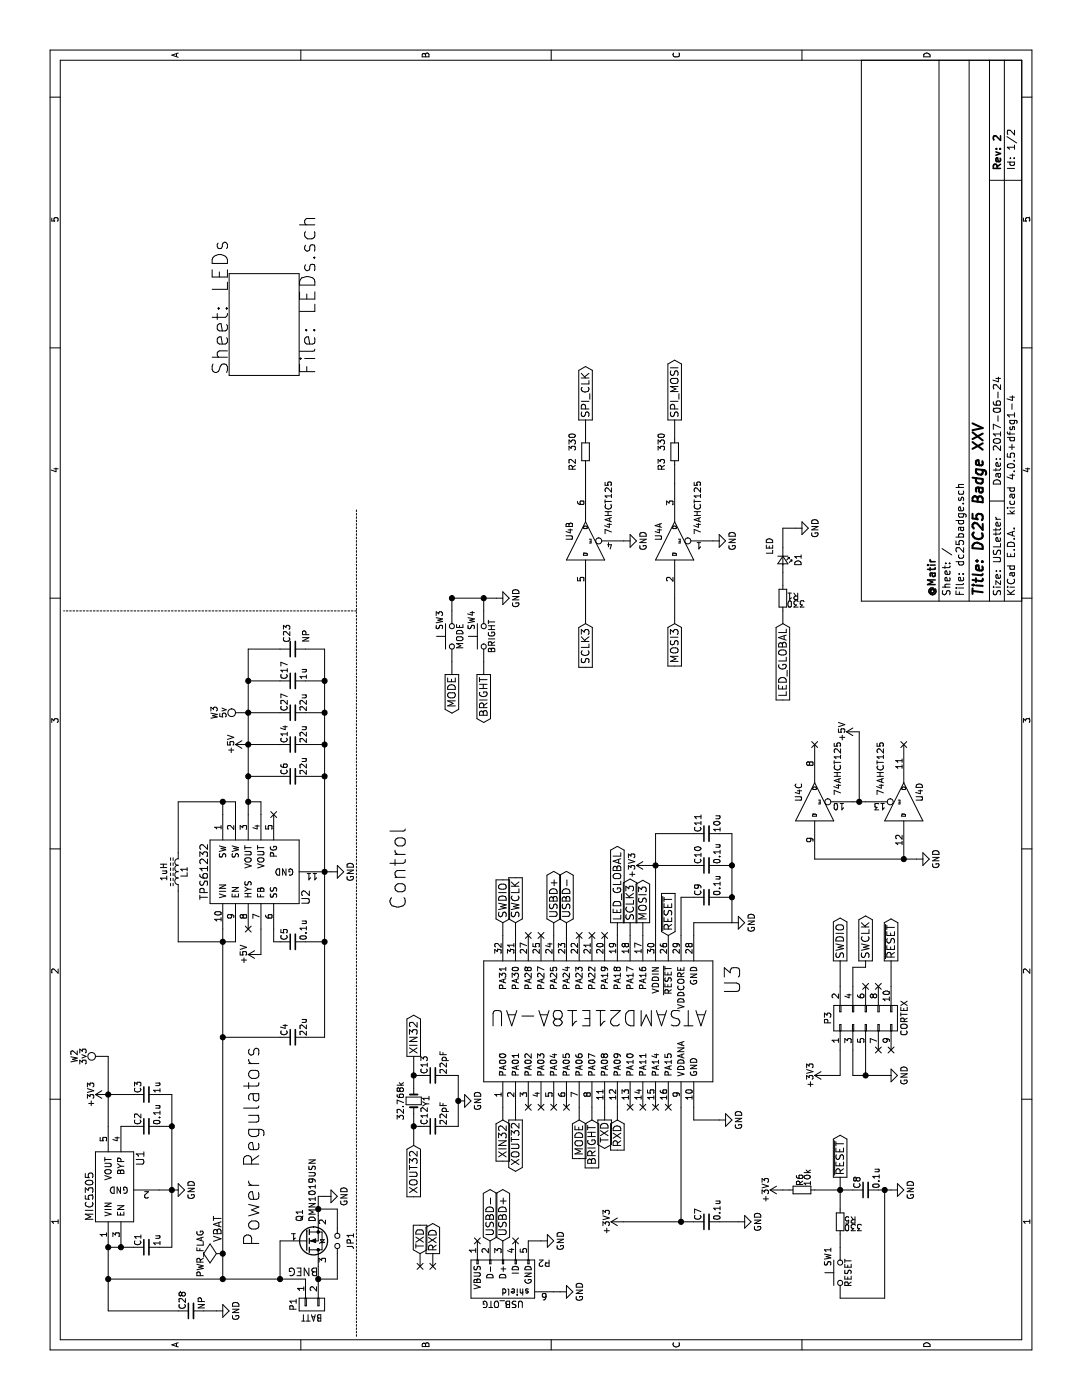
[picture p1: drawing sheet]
EESchema Schematic File Version 2
LIBS:dc25badge-rescue
LIBS:power
LIBS:device
LIBS:transistors
LIBS:conn
LIBS:linear
LIBS:regul
LIBS:74xx
LIBS:cmos4000
LIBS:adc-dac
LIBS:memory
LIBS:xilinx
LIBS:microcontrollers
LIBS:dsp
LIBS:microchip
LIBS:analog_switches
LIBS:motorola
LIBS:texas
LIBS:intel
LIBS:audio
LIBS:interface
LIBS:digital-audio
LIBS:philips
LIBS:display
LIBS:cypress
LIBS:siliconi
LIBS:opto
LIBS:atmel
LIBS:contrib
LIBS:valves
LIBS:dc25badge
LIBS:switches
LIBS:dc25badge-cache
EELAYER 25 0
EELAYER END
$Descr USLetter 11000 8500
encoding utf-8
Sheet 1 2
Title "DC25 Badge XXV"
Date "2017-06-24"
Rev "2"
Comp "@Matir"
Comment1 ""
Comment2 ""
Comment3 ""
Comment4 ""
$EndDescr
$Comp
L +5V #PWR01
U 1 1
P 5150 1950
F 0 "#PWR01" H 5150 1800 50  0001 C CNN
F 1 "+5V" H 5150 2090 50  0000 C CNN
F 2 "" H 5150 1950 50  0000 C CNN
F 3 "" H 5150 1950 50  0000 C CNN
	1    5150 1950
	1    0    0    -1  
$EndComp
$Comp
L MIC5305 U1
U 1 1
P 1650 1550
F 0 "U1" H 1900 2000 60  0000 C CNN
F 1 "MIC5305" H 1600 2400 60  0000 C CNN
F 2 "TO_SOT_Packages_SMD:SOT-23-5" H 1650 1550 60  0001 C CNN
F 3 "" H 1650 1550 60  0001 C CNN
	1    1650 1550
	1    0    0    -1  
$EndComp
$Comp
L CONN_01X02 P1
U 1 1
P 750 2450
F 0 "P1" H 750 2600 50  0000 C CNN
F 1 "BATT" V 850 2450 50  0000 C CNN
F 2 "Connectors_JST:JST_PH_S2B-PH-SM4-TB_02x2.00mm_Angled" H 750 2450 50  0001 C CNN
F 3 "" H 750 2450 50  0000 C CNN
	1    750  2450
	-1   0    0    -1  
$EndComp
$Comp
L C_Small C2
U 1 1
P 2150 1150
F 0 "C2" H 2160 1220 50  0000 L CNN
F 1 "0.1u" H 2160 1070 50  0000 L CNN
F 2 "Capacitors_SMD:C_0805" H 2150 1150 50  0001 C CNN
F 3 "" H 2150 1150 50  0000 C CNN
	1    2150 1150
	1    0    0    -1  
$EndComp
$Comp
L C_Small C1
U 1 1
P 1200 1150
F 0 "C1" H 1210 1220 50  0000 L CNN
F 1 "1u" H 1210 1070 50  0000 L CNN
F 2 "Capacitors_SMD:C_0805" H 1200 1150 50  0001 C CNN
F 3 "" H 1200 1150 50  0000 C CNN
	1    1200 1150
	1    0    0    -1  
$EndComp
$Comp
L C_Small C3
U 1 1
P 2400 1150
F 0 "C3" H 2410 1220 50  0000 L CNN
F 1 "1u" H 2410 1070 50  0000 L CNN
F 2 "Capacitors_SMD:C_0805" H 2400 1150 50  0001 C CNN
F 3 "" H 2400 1150 50  0000 C CNN
	1    2400 1150
	1    0    0    -1  
$EndComp
$Comp
L GND #PWR02
U 1 1
P 1600 2550
F 0 "#PWR02" H 1600 2300 50  0001 C CNN
F 1 "GND" H 1600 2400 50  0000 C CNN
F 2 "" H 1600 2550 50  0000 C CNN
F 3 "" H 1600 2550 50  0000 C CNN
	1    1600 2550
	1    0    0    -1  
$EndComp
$Comp
L GND #PWR03
U 1 1
P 1650 1350
F 0 "#PWR03" H 1650 1100 50  0001 C CNN
F 1 "GND" H 1650 1200 50  0000 C CNN
F 2 "" H 1650 1350 50  0000 C CNN
F 3 "" H 1650 1350 50  0000 C CNN
	1    1650 1350
	1    0    0    -1  
$EndComp
$Comp
L +3V3 #PWR04
U 1 1
P 2400 850
F 0 "#PWR04" H 2400 700 50  0001 C CNN
F 1 "+3V3" H 2400 990 50  0000 C CNN
F 2 "" H 2400 850 50  0000 C CNN
F 3 "" H 2400 850 50  0000 C CNN
	1    2400 850 
	1    0    0    -1  
$EndComp
Text Notes 1200 2050 0    120  ~ 0
Power Regulators
$Comp
L ATSAMD21E18A-AU U3
U 1 1
P 3450 6550
F 0 "U3" H 3300 7350 120 0000 C CNN
F 1 "ATSAMD21E18A-AU" V 3000 8400 120 0000 C CNN
F 2 "Housings_QFP:TQFP-32_7x7mm_Pitch0.8mm" H 3450 6550 120 0001 C CNN
F 3 "" H 3450 6550 120 0001 C CNN
	1    3450 6550
	1    0    0    -1  
$EndComp
$Comp
L GND #PWR05
U 1 1
P 2200 5650
F 0 "#PWR05" H 2200 5400 50  0001 C CNN
F 1 "GND" H 2200 5500 50  0000 C CNN
F 2 "" H 2200 5650 50  0000 C CNN
F 3 "" H 2200 5650 50  0000 C CNN
	1    2200 5650
	1    0    0    -1  
$EndComp
$Comp
L C_Small C7
U 1 1
P 1400 5550
F 0 "C7" H 1410 5620 50  0000 L CNN
F 1 "0.1u" H 1410 5470 50  0000 L CNN
F 2 "Capacitors_SMD:C_0805" H 1400 5550 50  0001 C CNN
F 3 "" H 1400 5550 50  0000 C CNN
	1    1400 5550
	1    0    0    -1  
$EndComp
$Comp
L +3V3 #PWR06
U 1 1
P 1400 4900
F 0 "#PWR06" H 1400 4750 50  0001 C CNN
F 1 "+3V3" H 1400 5040 50  0000 C CNN
F 2 "" H 1400 4900 50  0000 C CNN
F 3 "" H 1400 4900 50  0000 C CNN
	1    1400 4900
	1    0    0    -1  
$EndComp
$Comp
L GND #PWR07
U 1 1
P 1400 5800
F 0 "#PWR07" H 1400 5550 50  0001 C CNN
F 1 "GND" H 1400 5650 50  0000 C CNN
F 2 "" H 1400 5800 50  0000 C CNN
F 3 "" H 1400 5800 50  0000 C CNN
	1    1400 5800
	1    0    0    -1  
$EndComp
$Comp
L C_Small C9
U 1 1
P 3950 5550
F 0 "C9" H 3960 5620 50  0000 L CNN
F 1 "0.1u" H 3960 5470 50  0000 L CNN
F 2 "Capacitors_SMD:C_0805" H 3950 5550 50  0001 C CNN
F 3 "" H 3950 5550 50  0000 C CNN
	1    3950 5550
	1    0    0    -1  
$EndComp
$Comp
L GND #PWR08
U 1 1
P 3750 5750
F 0 "#PWR08" H 3750 5500 50  0001 C CNN
F 1 "GND" H 3750 5600 50  0000 C CNN
F 2 "" H 3750 5750 50  0000 C CNN
F 3 "" H 3750 5750 50  0000 C CNN
	1    3750 5750
	1    0    0    -1  
$EndComp
$Comp
L C_Small C10
U 1 1
P 4200 5550
F 0 "C10" H 4210 5620 50  0000 L CNN
F 1 "0.1u" H 4210 5470 50  0000 L CNN
F 2 "Capacitors_SMD:C_0805" H 4200 5550 50  0001 C CNN
F 3 "" H 4200 5550 50  0000 C CNN
	1    4200 5550
	1    0    0    -1  
$EndComp
$Comp
L +3V3 #PWR09
U 1 1
P 4200 5100
F 0 "#PWR09" H 4200 4950 50  0001 C CNN
F 1 "+3V3" H 4200 5240 50  0000 C CNN
F 2 "" H 4200 5100 50  0000 C CNN
F 3 "" H 4200 5100 50  0000 C CNN
	1    4200 5100
	1    0    0    -1  
$EndComp
Text GLabel 3650 5250 2    60   Input ~ 0
~RESET
Text GLabel 1750 6600 2    60   Output ~ 0
~RESET
$Comp
L +3V3 #PWR010
U 1 1
P 1650 6150
F 0 "#PWR010" H 1650 6000 50  0001 C CNN
F 1 "+3V3" H 1650 6290 50  0000 C CNN
F 2 "" H 1650 6150 50  0000 C CNN
F 3 "" H 1650 6150 50  0000 C CNN
	1    1650 6150
	1    0    0    -1  
$EndComp
$Comp
L R_Small R6
U 1 1
P 1650 6300
F 0 "R6" H 1680 6320 50  0000 L CNN
F 1 "10k" H 1680 6260 50  0000 L CNN
F 2 "Resistors_SMD:R_0805" H 1650 6300 50  0001 C CNN
F 3 "" H 1650 6300 50  0000 C CNN
	1    1650 6300
	1    0    0    -1  
$EndComp
$Comp
L C_Small C11
U 1 1
P 4450 5550
F 0 "C11" H 4460 5620 50  0000 L CNN
F 1 "10u" H 4460 5470 50  0000 L CNN
F 2 "Capacitors_SMD:C_0805" H 4450 5550 50  0001 C CNN
F 3 "" H 4450 5550 50  0000 C CNN
	1    4450 5550
	1    0    0    -1  
$EndComp
$Comp
L C_Small C8
U 1 1
P 1650 6800
F 0 "C8" H 1660 6870 50  0000 L CNN
F 1 "0.1u" H 1660 6720 50  0000 L CNN
F 2 "Capacitors_SMD:C_0805" H 1650 6800 50  0001 C CNN
F 3 "" H 1650 6800 50  0000 C CNN
	1    1650 6800
	1    0    0    -1  
$EndComp
$Comp
L GND #PWR011
U 1 1
P 1650 7000
F 0 "#PWR011" H 1650 6750 50  0001 C CNN
F 1 "GND" H 1650 6850 50  0000 C CNN
F 2 "" H 1650 7000 50  0000 C CNN
F 3 "" H 1650 7000 50  0000 C CNN
	1    1650 7000
	1    0    0    -1  
$EndComp
$Comp
L R_Small R5
U 1 1
P 1400 6600
F 0 "R5" H 1430 6620 50  0000 L CNN
F 1 "330" H 1430 6560 50  0000 L CNN
F 2 "Resistors_SMD:R_0805" H 1400 6600 50  0001 C CNN
F 3 "" H 1400 6600 50  0000 C CNN
	1    1400 6600
	0    1    1    0   
$EndComp
$Comp
L SW_Push SW1
U 1 1
P 1000 6600
F 0 "SW1" H 1050 6700 50  0000 L CNN
F 1 "RESET" H 1000 6540 50  0000 C CNN
F 2 "Buttons_Switches_SMD:SW_SPST_EVQP0" H 1000 6800 50  0001 C CNN
F 3 "" H 1000 6800 50  0000 C CNN
	1    1000 6600
	1    0    0    -1  
$EndComp
$Comp
L CONN_02X05 P3
U 1 1
P 3000 6800
F 0 "P3" H 3000 7100 50  0000 C CNN
F 1 "CORTEX" H 3000 6500 50  0000 C CNN
F 2 "Pin_Headers2:Pin_Header_Straight_2x05_Pitch1.27mm_SMD" H 3000 5600 50  0001 C CNN
F 3 "" H 3000 5600 50  0000 C CNN
	1    3000 6800
	1    0    0    -1  
$EndComp
Text GLabel 3450 7000 2    60   Output ~ 0
~RESET
NoConn ~ 2750 7000
NoConn ~ 2750 6900
NoConn ~ 3250 6900
NoConn ~ 3250 6800
$Comp
L GND #PWR012
U 1 1
P 2550 6950
F 0 "#PWR012" H 2550 6700 50  0001 C CNN
F 1 "GND" H 2550 6800 50  0000 C CNN
F 2 "" H 2550 6950 50  0000 C CNN
F 3 "" H 2550 6950 50  0000 C CNN
	1    2550 6950
	1    0    0    -1  
$EndComp
$Comp
L +3V3 #PWR013
U 1 1
P 2550 6500
F 0 "#PWR013" H 2550 6350 50  0001 C CNN
F 1 "+3V3" H 2550 6640 50  0000 C CNN
F 2 "" H 2550 6500 50  0000 C CNN
F 3 "" H 2550 6500 50  0000 C CNN
	1    2550 6500
	1    0    0    -1  
$EndComp
Text GLabel 3450 6600 2    60   Output ~ 0
SWDIO
Text GLabel 3450 6800 2    60   Output ~ 0
SWCLK
Text GLabel 3750 3950 2    60   Input ~ 0
SWDIO
Text GLabel 3750 4050 2    60   Input ~ 0
SWCLK
Text GLabel 3750 4450 2    60   BiDi ~ 0
USBD-
Text GLabel 3750 4350 2    60   BiDi ~ 0
USBD+
$Comp
L USB_OTG-RESCUE-dc25badge P2
U 1 1
P 950 3950
F 0 "P2" H 1275 3825 50  0000 C CNN
F 1 "USB_OTG" H 950 4150 50  0000 C CNN
F 2 "Badge_Parts:Amphenol_10118192" V 900 3850 50  0001 C CNN
F 3 "" V 900 3850 50  0000 C CNN
	1    950  3950
	0    -1   1    0   
$EndComp
$Comp
L GND #PWR014
U 1 1
P 1250 4250
F 0 "#PWR014" H 1250 4000 50  0001 C CNN
F 1 "GND" H 1250 4100 50  0000 C CNN
F 2 "" H 1250 4250 50  0000 C CNN
F 3 "" H 1250 4250 50  0000 C CNN
	1    1250 4250
	1    0    0    -1  
$EndComp
NoConn ~ 1250 4050
NoConn ~ 1250 3750
Text GLabel 1250 3850 2    60   BiDi ~ 0
USBD-
Text GLabel 1250 3950 2    60   BiDi ~ 0
USBD+
$Comp
L 74AHCT125 U4
U 2 1
P 6750 4600
F 0 "U4" H 6750 4700 50  0000 L BNN
F 1 "74AHCT125" H 6800 4450 50  0000 L TNN
F 2 "SMD_Packages:SOIC-14_N" H 6750 4600 50  0001 C CNN
F 3 "" H 6750 4600 50  0000 C CNN
	2    6750 4600
	1    0    0    -1  
$EndComp
$Comp
L TEST_1P W2
U 1 1
P 2700 850
F 0 "W2" H 2700 1120 50  0000 C CNN
F 1 "3v3" H 2700 1050 50  0000 C CNN
F 2 "Measurement_Points:Measurement_Point_Round-SMD-Pad_Big" H 2900 850 50  0001 C CNN
F 3 "" H 2900 850 50  0000 C CNN
	1    2700 850 
	1    0    0    -1  
$EndComp
$Comp
L TEST_1P W3
U 1 1
P 5400 1950
F 0 "W3" H 5400 2220 50  0000 C CNN
F 1 "5v" H 5400 2150 50  0000 C CNN
F 2 "Measurement_Points:Measurement_Point_Round-SMD-Pad_Big" H 5600 1950 50  0001 C CNN
F 3 "" H 5600 1950 50  0000 C CNN
	1    5400 1950
	1    0    0    -1  
$EndComp
Text GLabel 7700 4600 2    60   Output ~ 0
SPI_CLK
Text GLabel 7700 5300 2    60   Output ~ 0
SPI_MOSI
Wire Wire Line
	2400 1350 2400 1250
Wire Wire Line
	1200 1350 2400 1350
Wire Wire Line
	1200 850  1200 1050
Connection ~ 1200 950 
Wire Wire Line
	1200 1250 1200 1350
Wire Wire Line
	1650 1350 1650 1250
Wire Wire Line
	2400 850  2400 1050
Wire Wire Line
	2150 850  2700 850 
Connection ~ 2400 850 
Wire Wire Line
	950  850  950  2400
Wire Wire Line
	700  850  1200 850 
Connection ~ 1200 850 
Connection ~ 950  1750
Wire Notes Line
	6200 2800 6200 500 
Wire Wire Line
	3650 5450 3750 5450
Wire Wire Line
	3750 5450 3750 5750
Wire Wire Line
	2300 5450 2200 5450
Wire Wire Line
	2200 5450 2200 5650
Wire Wire Line
	2300 5350 1400 5350
Wire Wire Line
	1400 4900 1400 5450
Connection ~ 1400 5350
Wire Wire Line
	1400 5800 1400 5650
Wire Wire Line
	3650 5350 3950 5350
Wire Wire Line
	3950 5350 3950 5450
Wire Wire Line
	3750 5750 4450 5750
Wire Wire Line
	3950 5750 3950 5650
Wire Wire Line
	3650 5150 4450 5150
Wire Wire Line
	4200 5100 4200 5450
Wire Wire Line
	4200 5750 4200 5650
Connection ~ 3950 5750
Connection ~ 4200 5150
Wire Wire Line
	4450 5150 4450 5450
Wire Wire Line
	4450 5750 4450 5650
Connection ~ 4200 5750
Wire Wire Line
	1650 6150 1650 6200
Wire Wire Line
	1650 6400 1650 6700
Wire Wire Line
	1500 6600 1750 6600
Connection ~ 1650 6600
Wire Wire Line
	1650 6900 1650 7000
Wire Wire Line
	1200 6600 1300 6600
Wire Wire Line
	800  6600 800  6950
Wire Wire Line
	800  6950 1650 6950
Connection ~ 1650 6950
Wire Wire Line
	3250 7000 3450 7000
Wire Wire Line
	2750 6800 2550 6800
Wire Wire Line
	2550 6700 2550 6950
Wire Wire Line
	2750 6700 2550 6700
Connection ~ 2550 6800
Wire Wire Line
	2550 6500 2550 6600
Wire Wire Line
	2550 6600 2750 6600
Wire Wire Line
	3450 6800 3400 6800
Wire Wire Line
	3400 6800 3400 6700
Wire Wire Line
	3400 6700 3250 6700
Wire Wire Line
	3250 6600 3450 6600
Wire Wire Line
	1250 4250 1250 4150
$Comp
L 74AHCT125 U4
U 3 1
P 4700 6400
F 0 "U4" H 4700 6500 50  0000 L BNN
F 1 "74AHCT125" H 4750 6250 50  0000 L TNN
F 2 "SMD_Packages:SOIC-14_N" H 4700 6400 50  0001 C CNN
F 3 "" H 4700 6400 50  0000 C CNN
	3    4700 6400
	1    0    0    -1  
$EndComp
$Comp
L PWR_FLAG #FLG015
U 1 1
P 1150 1750
F 0 "#FLG015" H 1150 1845 50  0001 C CNN
F 1 "PWR_FLAG" H 1150 1930 50  0000 C CNN
F 2 "" H 1150 1750 50  0000 C CNN
F 3 "" H 1150 1750 50  0000 C CNN
	1    1150 1750
	1    0    0    -1  
$EndComp
Text Label 1450 1750 2    60   ~ 0
VBAT
$Comp
L 74AHCT125 U4
U 4 1
P 4700 7100
F 0 "U4" H 4700 7200 50  0000 L BNN
F 1 "74AHCT125" H 4750 6950 50  0000 L TNN
F 2 "SMD_Packages:SOIC-14_N" H 4700 7100 50  0001 C CNN
F 3 "" H 4700 7100 50  0000 C CNN
	4    4700 7100
	1    0    0    1   
$EndComp
Wire Wire Line
	4700 6700 4700 6800
$Comp
L +5V #PWR016
U 1 1
P 5250 6750
F 0 "#PWR016" H 5250 6600 50  0001 C CNN
F 1 "+5V" H 5250 6890 50  0000 C CNN
F 2 "" H 5250 6750 50  0000 C CNN
F 3 "" H 5250 6750 50  0000 C CNN
	1    5250 6750
	1    0    0    -1  
$EndComp
NoConn ~ 5150 6400
NoConn ~ 5150 7100
Wire Wire Line
	4700 6750 5250 6750
Connection ~ 4700 6750
Wire Wire Line
	4250 6400 4250 7200
$Comp
L GND #PWR017
U 1 1
P 4250 7200
F 0 "#PWR017" H 4250 6950 50  0001 C CNN
F 1 "GND" H 4250 7050 50  0000 C CNN
F 2 "" H 4250 7200 50  0000 C CNN
F 3 "" H 4250 7200 50  0000 C CNN
	1    4250 7200
	1    0    0    -1  
$EndComp
Connection ~ 4250 7100
Text GLabel 2200 4750 0    60   Output ~ 0
TXD
Text GLabel 2200 4850 0    60   Input ~ 0
RXD
Wire Wire Line
	2200 4750 2300 4750
Wire Wire Line
	2300 4850 2200 4850
NoConn ~ 3650 4550
Text GLabel 1150 3300 2    60   Input ~ 0
TXD
Text GLabel 1150 3400 2    60   Output ~ 0
RXD
Wire Wire Line
	1150 3400 1050 3400
Wire Wire Line
	1050 3300 1150 3300
$Comp
L Crystal_Small Y1
U 1 1
P 2350 3250
F 0 "Y1" H 2350 3350 50  0000 C CNN
F 1 "32.768k" H 2350 3150 50  0000 C CNN
F 2 "Crystals:Crystal_SMD_G8" H 2350 3250 50  0001 C CNN
F 3 "" H 2350 3250 50  0000 C CNN
	1    2350 3250
	-1   0    0    1   
$EndComp
$Comp
L C_Small C13
U 1 1
P 2550 3400
F 0 "C13" H 2560 3470 50  0000 L CNN
F 1 "22pF" H 2560 3320 50  0000 L CNN
F 2 "Capacitors_SMD:C_0603" H 2550 3400 50  0001 C CNN
F 3 "" H 2550 3400 50  0000 C CNN
	1    2550 3400
	1    0    0    -1  
$EndComp
$Comp
L C_Small C12
U 1 1
P 2150 3400
F 0 "C12" H 2160 3470 50  0000 L CNN
F 1 "22pF" H 2160 3320 50  0000 L CNN
F 2 "Capacitors_SMD:C_0603" H 2150 3400 50  0001 C CNN
F 3 "" H 2150 3400 50  0000 C CNN
	1    2150 3400
	1    0    0    -1  
$EndComp
Wire Wire Line
	2550 3300 2550 3250
Wire Wire Line
	2450 3250 2700 3250
Wire Wire Line
	2000 3250 2250 3250
Wire Wire Line
	2150 3250 2150 3300
Text GLabel 2700 3250 2    60   Output ~ 0
XIN32
Text GLabel 2000 3250 0    60   Input ~ 0
XOUT32
Connection ~ 2550 3250
Connection ~ 2150 3250
$Comp
L GND #PWR018
U 1 1
P 2350 3600
F 0 "#PWR018" H 2350 3350 50  0001 C CNN
F 1 "GND" H 2350 3450 50  0000 C CNN
F 2 "" H 2350 3600 50  0000 C CNN
F 3 "" H 2350 3600 50  0000 C CNN
	1    2350 3600
	1    0    0    -1  
$EndComp
Wire Wire Line
	2150 3500 2150 3600
Wire Wire Line
	2150 3600 2550 3600
Wire Wire Line
	2550 3600 2550 3500
Connection ~ 2350 3600
NoConn ~ 2300 5150
NoConn ~ 2300 5250
Text GLabel 2200 3950 0    60   Input ~ 0
XIN32
Text GLabel 2200 4050 0    60   Output ~ 0
XOUT32
Wire Wire Line
	2300 3950 2200 3950
Wire Wire Line
	2200 4050 2300 4050
Connection ~ 1150 1750
Text Notes 3850 3200 0    120  ~ 0
Control
$Sheet
S 8050 1800 800  550 
U 592B4AC3
F0 "LEDs" 120
F1 "LEDs.sch" 120
$EndSheet
NoConn ~ 2300 4150
NoConn ~ 2300 4250
NoConn ~ 2300 4950
NoConn ~ 2300 5050
Text GLabel 2200 4550 0    60   Input ~ 0
MODE
$Comp
L SW_Push SW3
U 1 1
P 6000 3550
F 0 "SW3" H 6050 3650 50  0000 L CNN
F 1 "MODE" H 6000 3490 50  0000 C CNN
F 2 "Buttons_Switches_SMD:SW_SPST_EVQP0" H 6000 3750 50  0001 C CNN
F 3 "" H 6000 3750 50  0000 C CNN
	1    6000 3550
	1    0    0    -1  
$EndComp
Wire Notes Line
	500  2800 7000 2800
Text GLabel 5700 3550 0    60   Output ~ 0
MODE
Wire Wire Line
	5700 3550 5800 3550
$Comp
L GND #PWR019
U 1 1
P 6300 3900
F 0 "#PWR019" H 6300 3650 50  0001 C CNN
F 1 "GND" H 6300 3750 50  0000 C CNN
F 2 "" H 6300 3900 50  0000 C CNN
F 3 "" H 6300 3900 50  0000 C CNN
	1    6300 3900
	1    0    0    -1  
$EndComp
Wire Wire Line
	6200 3550 6300 3550
Connection ~ 6300 3550
Text GLabel 3750 5050 2    60   Output ~ 0
MOSI3
Text GLabel 3750 4950 2    60   Output ~ 0
SCLK3
Wire Wire Line
	3750 5050 3650 5050
Text GLabel 6100 4600 0    60   Input ~ 0
SCLK3
Text GLabel 6100 5300 0    60   Input ~ 0
MOSI3
Wire Wire Line
	6300 5300 6100 5300
Wire Wire Line
	6300 4600 6100 4600
Text GLabel 2200 4650 0    60   Input ~ 0
BRIGHT
Wire Wire Line
	3750 3950 3650 3950
Wire Wire Line
	3650 4050 3750 4050
Wire Wire Line
	3750 4350 3650 4350
Wire Wire Line
	3650 4450 3750 4450
$Comp
L SW_Push SW4
U 1 1
P 6000 3800
F 0 "SW4" H 6050 3900 50  0000 L CNN
F 1 "BRIGHT" H 6000 3740 50  0000 C CNN
F 2 "Buttons_Switches_SMD:SW_SPST_EVQP0" H 6000 4000 50  0001 C CNN
F 3 "" H 6000 4000 50  0000 C CNN
	1    6000 3800
	1    0    0    -1  
$EndComp
Text GLabel 5700 3800 0    60   Output ~ 0
BRIGHT
Wire Wire Line
	5800 3800 5700 3800
Wire Wire Line
	6300 3800 6200 3800
Connection ~ 6300 3800
$Comp
L TPS61232 U2
U 1 1
P 4150 2400
F 0 "U2" H 4350 2400 60  0000 C CNN
F 1 "TPS61232" H 4150 3200 60  0000 C CNN
F 2 "Badge_Parts:PSON-10P" H 4150 2400 60  0001 C CNN
F 3 "" H 4150 2400 60  0001 C CNN
	1    4150 2400
	-1   0    0    -1  
$EndComp
$Comp
L GND #PWR020
U 1 1
P 4150 2600
F 0 "#PWR020" H 4150 2350 50  0001 C CNN
F 1 "GND" H 4150 2450 50  0000 C CNN
F 2 "" H 4150 2600 50  0000 C CNN
F 3 "" H 4150 2600 50  0000 C CNN
	1    4150 2600
	1    0    0    -1  
$EndComp
Wire Wire Line
	4150 2550 4150 2600
$Comp
L C_Small C5
U 1 1
P 3600 2300
F 0 "C5" H 3610 2370 50  0000 L CNN
F 1 "0.1u" H 3610 2220 50  0000 L CNN
F 2 "Capacitors_SMD:C_0805" H 3600 2300 50  0001 C CNN
F 3 "" H 3600 2300 50  0000 C CNN
	1    3600 2300
	1    0    0    -1  
$EndComp
Wire Wire Line
	950  1750 3700 1750
Connection ~ 4150 2550
Wire Wire Line
	2850 2550 5900 2550
Wire Wire Line
	3600 2550 3600 2400
Wire Wire Line
	3600 2200 3600 2150
Wire Wire Line
	3600 2150 3700 2150
$Comp
L L_Core_Ferrite L1
U 1 1
P 4150 1400
F 0 "L1" V 4100 1400 50  0000 C CNN
F 1 "1uH" V 4260 1400 50  0000 C CNN
F 2 "Badge_Parts:Inductor_6.5x6" H 4150 1400 50  0001 C CNN
F 3 "" H 4150 1400 50  0000 C CNN
	1    4150 1400
	0    -1   -1   0   
$EndComp
Wire Wire Line
	4700 1850 4600 1850
Wire Wire Line
	4700 1400 4700 1850
Wire Wire Line
	4700 1400 4300 1400
Wire Wire Line
	4600 1750 4700 1750
Connection ~ 4700 1750
Wire Wire Line
	4000 1400 3600 1400
Wire Wire Line
	3600 1400 3600 1850
Connection ~ 3600 1750
Connection ~ 3600 2550
NoConn ~ 3700 1950
$Comp
L +5V #PWR021
U 1 1
P 3500 2050
F 0 "#PWR021" H 3500 1900 50  0001 C CNN
F 1 "+5V" H 3500 2190 50  0000 C CNN
F 2 "" H 3500 2050 50  0000 C CNN
F 3 "" H 3500 2050 50  0000 C CNN
	1    3500 2050
	1    0    0    -1  
$EndComp
Wire Wire Line
	3700 2050 3500 2050
NoConn ~ 4600 2150
$Comp
L C_Small C4
U 1 1
P 2850 2300
F 0 "C4" H 2860 2370 50  0000 L CNN
F 1 "22u" H 2860 2220 50  0000 L CNN
F 2 "Capacitors_SMD:C_0805" H 2850 2300 50  0001 C CNN
F 3 "" H 2850 2300 50  0000 C CNN
	1    2850 2300
	1    0    0    -1  
$EndComp
Wire Wire Line
	2850 2200 2850 1750
Connection ~ 2850 1750
Wire Wire Line
	2850 2400 2850 2550
$Comp
L C_Small C6
U 1 1
P 4900 2300
F 0 "C6" H 4910 2370 50  0000 L CNN
F 1 "22u" H 4910 2220 50  0000 L CNN
F 2 "Capacitors_SMD:C_0805" H 4900 2300 50  0001 C CNN
F 3 "" H 4900 2300 50  0000 C CNN
	1    4900 2300
	1    0    0    -1  
$EndComp
$Comp
L C_Small C14
U 1 1
P 5150 2300
F 0 "C14" H 5160 2370 50  0000 L CNN
F 1 "22u" H 5160 2220 50  0000 L CNN
F 2 "Capacitors_SMD:C_0805" H 5150 2300 50  0001 C CNN
F 3 "" H 5150 2300 50  0000 C CNN
	1    5150 2300
	1    0    0    -1  
$EndComp
$Comp
L C_Small C27
U 1 1
P 5400 2300
F 0 "C27" H 5410 2370 50  0000 L CNN
F 1 "22u" H 5410 2220 50  0000 L CNN
F 2 "Capacitors_SMD:C_0805" H 5400 2300 50  0001 C CNN
F 3 "" H 5400 2300 50  0000 C CNN
	1    5400 2300
	1    0    0    -1  
$EndComp
Wire Wire Line
	5400 2550 5400 2400
Wire Wire Line
	5150 2400 5150 2550
Connection ~ 5150 2550
Wire Wire Line
	4900 2400 4900 2550
Connection ~ 4900 2550
Wire Wire Line
	5400 1950 5400 2200
Wire Wire Line
	4600 2050 4700 2050
Wire Wire Line
	4700 2050 4700 1950
Connection ~ 4700 1950
Wire Wire Line
	4900 1950 4900 2200
Connection ~ 4900 1950
Wire Wire Line
	5150 1950 5150 2200
Connection ~ 5150 1950
Connection ~ 5400 1950
NoConn ~ 3650 4150
NoConn ~ 3650 4650
Wire Wire Line
	2300 4550 2200 4550
Wire Wire Line
	2300 4650 2200 4650
NoConn ~ 1050 3400
NoConn ~ 1050 3300
$Comp
L GND #PWR022
U 1 1
P 850 4400
F 0 "#PWR022" H 850 4150 50  0001 C CNN
F 1 "GND" H 850 4250 50  0000 C CNN
F 2 "" H 850 4400 50  0000 C CNN
F 3 "" H 850 4400 50  0000 C CNN
	1    850  4400
	1    0    0    -1  
$EndComp
Wire Wire Line
	850  4400 850  4350
NoConn ~ 3650 4250
Wire Wire Line
	3750 4950 3650 4950
Wire Wire Line
	3600 1850 3700 1850
NoConn ~ 2300 4350
Wire Wire Line
	6300 3550 6300 3900
NoConn ~ 2300 4450
$Comp
L 74AHCT125 U4
U 1 1
P 6750 5300
F 0 "U4" H 6750 5400 50  0000 L BNN
F 1 "74AHCT125" H 6800 5150 50  0000 L TNN
F 2 "SMD_Packages:SOIC-14_N" H 6750 5300 50  0001 C CNN
F 3 "" H 6750 5300 50  0000 C CNN
	1    6750 5300
	1    0    0    -1  
$EndComp
$Comp
L GND #PWR023
U 1 1
P 6750 4900
F 0 "#PWR023" H 6750 4650 50  0001 C CNN
F 1 "GND" H 6750 4750 50  0000 C CNN
F 2 "" H 6750 4900 50  0000 C CNN
F 3 "" H 6750 4900 50  0000 C CNN
	1    6750 4900
	1    0    0    -1  
$EndComp
$Comp
L GND #PWR024
U 1 1
P 6750 5600
F 0 "#PWR024" H 6750 5350 50  0001 C CNN
F 1 "GND" H 6750 5450 50  0000 C CNN
F 2 "" H 6750 5600 50  0000 C CNN
F 3 "" H 6750 5600 50  0000 C CNN
	1    6750 5600
	1    0    0    -1  
$EndComp
NoConn ~ 3650 4750
Text GLabel 3750 4850 2    60   Output ~ 0
LED_GLOBAL
Wire Wire Line
	3750 4850 3650 4850
Text GLabel 6100 6150 0    60   Input ~ 0
LED_GLOBAL
$Comp
L R_Small R1
U 1 1
P 6300 6150
F 0 "R1" H 6330 6170 50  0000 L CNN
F 1 "330" H 6330 6110 50  0000 L CNN
F 2 "Resistors_SMD:R_0805" H 6300 6150 50  0001 C CNN
F 3 "" H 6300 6150 50  0000 C CNN
	1    6300 6150
	0    1    1    0   
$EndComp
$Comp
L LED_Small D1
U 1 1
P 6600 6150
F 0 "D1" H 6550 6275 50  0000 L CNN
F 1 "LED" H 6425 6050 50  0000 L CNN
F 2 "LEDs:LED_0805" V 6600 6150 50  0001 C CNN
F 3 "" V 6600 6150 50  0000 C CNN
	1    6600 6150
	-1   0    0    1   
$EndComp
$Comp
L GND #PWR025
U 1 1
P 6850 6250
F 0 "#PWR025" H 6850 6000 50  0001 C CNN
F 1 "GND" H 6850 6100 50  0000 C CNN
F 2 "" H 6850 6250 50  0000 C CNN
F 3 "" H 6850 6250 50  0000 C CNN
	1    6850 6250
	1    0    0    -1  
$EndComp
Wire Wire Line
	6100 6150 6200 6150
Wire Wire Line
	6400 6150 6500 6150
Wire Wire Line
	6700 6150 6850 6150
Wire Wire Line
	6850 6150 6850 6250
$Comp
L Q_NMOS_GSD Q1
U 1 1
P 1250 2400
F 0 "Q1" V 1200 2150 50  0000 L CNN
F 1 "DMN1019USN" V 1300 1750 50  0000 L CNN
F 2 "TO_SOT_Packages_SMD:SOT-23" H 1450 2500 50  0001 C CNN
F 3 "" H 1250 2400 50  0000 C CNN
	1    1250 2400
	0    -1   1    0   
$EndComp
Wire Wire Line
	950  2500 1050 2500
Wire Wire Line
	1600 2550 1600 2500
Wire Wire Line
	1600 2500 1450 2500
Wire Wire Line
	1250 2200 950  2200
Connection ~ 950  2200
Wire Wire Line
	2150 1250 2150 1350
Connection ~ 2150 1350
Wire Wire Line
	2150 1050 2150 950 
Connection ~ 1650 1350
$Comp
L C_Small C17
U 1 1
P 5650 2300
F 0 "C17" H 5660 2370 50  0000 L CNN
F 1 "1u" H 5660 2220 50  0000 L CNN
F 2 "Capacitors_SMD:C_0805" H 5650 2300 50  0001 C CNN
F 3 "" H 5650 2300 50  0000 C CNN
	1    5650 2300
	1    0    0    -1  
$EndComp
Wire Wire Line
	5650 2550 5650 2400
Connection ~ 5400 2550
Wire Wire Line
	5650 1950 5650 2200
$Comp
L R_Small R2
U 1 1
P 7450 4600
F 0 "R2" V 7550 4650 50  0000 L CNN
F 1 "330" V 7550 4450 50  0000 L CNN
F 2 "Resistors_SMD:R_0805" H 7450 4600 50  0001 C CNN
F 3 "" H 7450 4600 50  0000 C CNN
	1    7450 4600
	0    -1   -1   0   
$EndComp
$Comp
L R_Small R3
U 1 1
P 7450 5300
F 0 "R3" V 7550 5350 50  0000 L CNN
F 1 "330" V 7550 5150 50  0000 L CNN
F 2 "Resistors_SMD:R_0805" H 7450 5300 50  0001 C CNN
F 3 "" H 7450 5300 50  0000 C CNN
	1    7450 5300
	0    -1   -1   0   
$EndComp
Wire Wire Line
	7700 4600 7550 4600
Wire Wire Line
	7350 4600 7200 4600
Wire Wire Line
	7200 5300 7350 5300
Wire Wire Line
	7550 5300 7700 5300
$Comp
L C_Small C23
U 1 1
P 5900 2300
F 0 "C23" H 5950 2350 50  0000 L CNN
F 1 "NP" H 5950 2200 50  0000 L CNN
F 2 "Capacitors_SMD:C_0805" H 5900 2300 50  0001 C CNN
F 3 "" H 5900 2300 50  0000 C CNN
	1    5900 2300
	1    0    0    -1  
$EndComp
Connection ~ 5650 1950
Connection ~ 5650 2550
Wire Wire Line
	4600 1950 5900 1950
Wire Wire Line
	5900 1950 5900 2200
Wire Wire Line
	5900 2550 5900 2400
$Comp
L C_Small C28
U 1 1
P 700 1500
F 0 "C28" H 710 1570 50  0000 L CNN
F 1 "NP" H 710 1420 50  0000 L CNN
F 2 "Capacitors_SMD:C_0805" H 700 1500 50  0001 C CNN
F 3 "" H 700 1500 50  0000 C CNN
	1    700  1500
	1    0    0    -1  
$EndComp
Wire Wire Line
	700  1400 700  850 
Connection ~ 950  850 
$Comp
L GND #PWR026
U 1 1
P 700 1700
F 0 "#PWR026" H 700 1450 50  0001 C CNN
F 1 "GND" H 700 1550 50  0000 C CNN
F 2 "" H 700 1700 50  0000 C CNN
F 3 "" H 700 1700 50  0000 C CNN
	1    700  1700
	1    0    0    -1  
$EndComp
Wire Wire Line
	700  1700 700  1600
Text Label 1050 2500 1    60   ~ 0
BNEG
$Comp
L Jumper_NO_Small JP1
U 1 1
P 1250 2650
F 0 "JP1" H 1250 2550 50  0000 C CNN
F 1 "Jumper_NO_Small" H 1260 2590 50  0001 C CNN
F 2 "Badge_Parts:JP_SOLDER" H 1250 2650 50  0001 C CNN
F 3 "" H 1250 2650 50  0000 C CNN
	1    1250 2650
	1    0    0    -1  
$EndComp
Wire Wire Line
	1150 2650 950  2650
Wire Wire Line
	950  2650 950  2500
Wire Wire Line
	1350 2650 1500 2650
Wire Wire Line
	1500 2650 1500 2500
Connection ~ 1500 2500
Connection ~ 950  2500
$EndSCHEMATC
